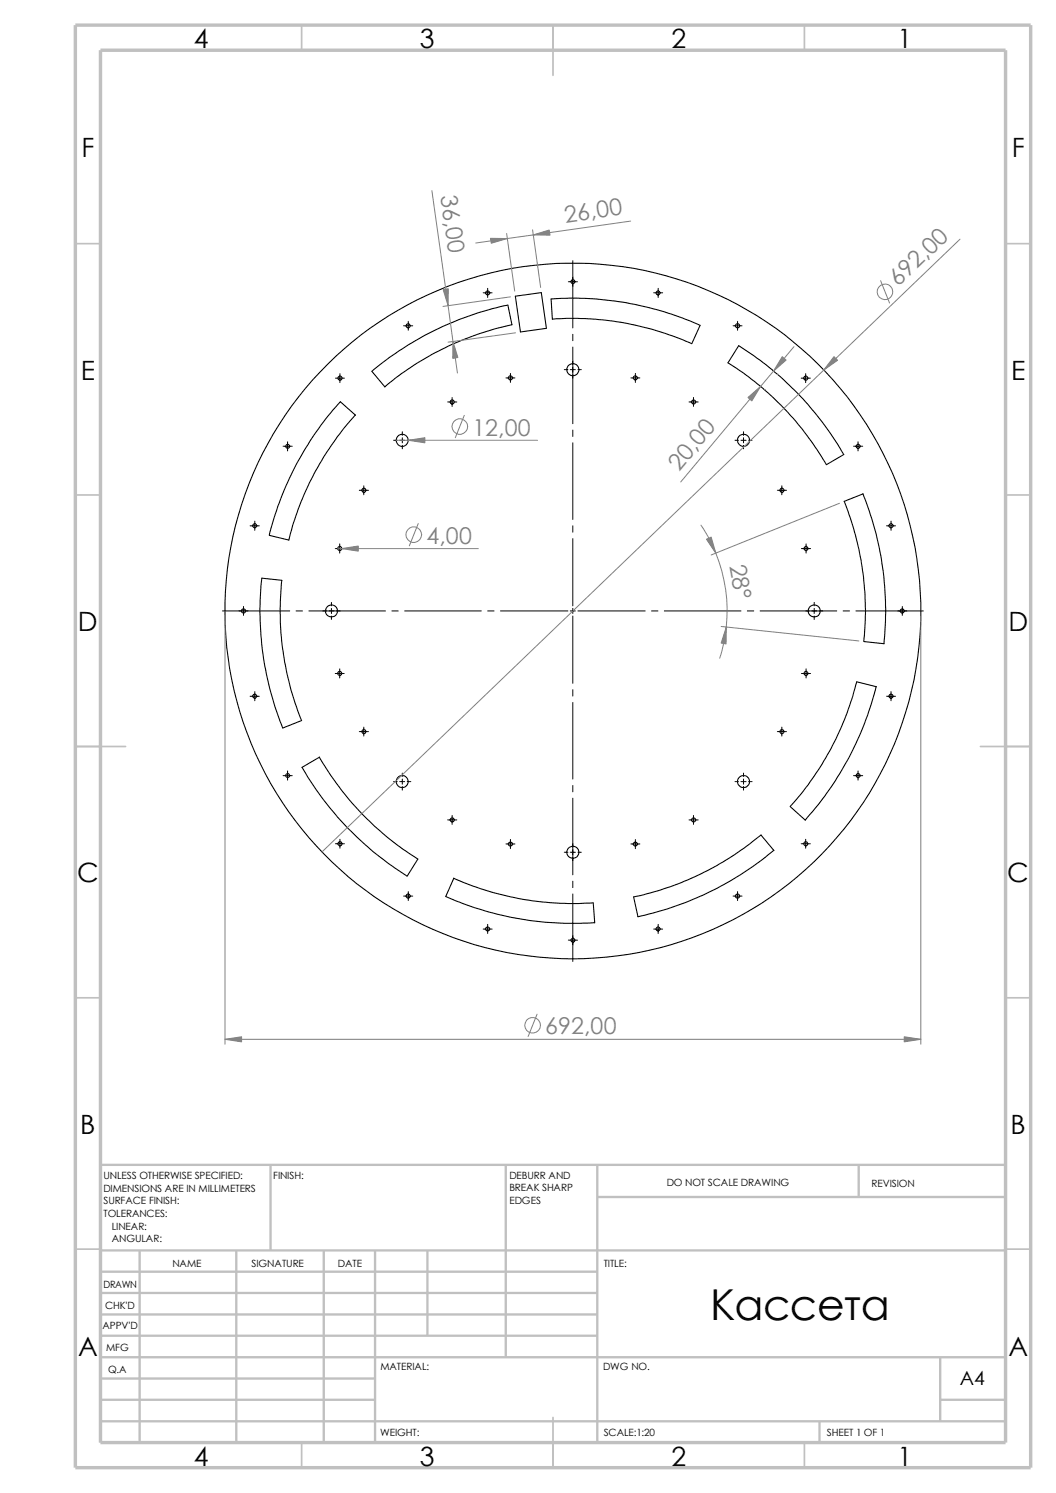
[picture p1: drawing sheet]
<svg xmlns="http://www.w3.org/2000/svg" width="210mm" height="297mm" viewBox="0 0 210 297" stroke-linecap="round" stroke-linejoin="round" font-family="sans-serif">
<g fill="none" stroke="#c0c0c0" stroke-width=".34">
<path d="M60 5v5M110 5v10M160 5v5M15 48.5h5M200 48.5h5M15 98.5h5M200 98.5h5M15 148.5h10M195 148.5h10M15 198.5h5M200 198.5h5M15 248.5h5"/>
<path d="M200 248.5h5M60 287v5M110 282v10M160 287v5"/>
</g>
<g fill="none" stroke="#c0c0c0" stroke-width=".47">
<path d="M53.8 231.7v17.1M100.6 231.7v38.3M118.8 238.1h81.2M118.8 231.7v55.3M170.8 231.7v6.4M200 231.7h-180v55.3M20 257.2h98.8M20 253h98.8M20 248.8h180M27.8 248.8v38.2M47 248.8v38.2M64.4 248.8v38.2"/>
<path d="M74.6 248.8v38.2M85 248.8v16.9M20 278.5h54.6M20 274.2h54.6M20 270h180M20 265.7h98.8M20 261.5h98.8M187 270v12.7M187 278.5h13M20 282.7h180M163 282.7v4.3"/>
</g>
<path d="M15 5h190v287h-190zM20 10h180v277h-180z" fill="none" stroke="#c0c0c0" stroke-width=".68" stroke-linecap="butt"/>
<g fill="none" stroke="#000" stroke-width=".21">
<path d="M102.5 58.9l5.2-.7 1 7.1-5.2 .7zM74 73.9a61.6 61.6 0 0 1 27-13.2l.8 3.9a58.6 58.6 0 0 0-25.3 12.4zM137.6 68.4l1.6-3.7a61.4 61.4 0 0 0-29.6-5.2l.3 4a57.2 57.2 0 0 1 27.6 4.9M146.9 68.7a62.1 62.1 0 0 1 20.9 21.7l-3.5 2.1M146.9 68.8l-2.1 3.4a58.8 58.8 0 0 1 19.5 20.2M70.7 82.5a57.2 57.2 0 0 0-13.3 24.9l-3.8-.9M70.7 82.6l-3-2.7a61 61 0 0 0-14.1 26.6M171.6 98.2a63.1 63.1 0 0 1 4.2 29.9l-4-.5M171.6 98.3l-3.7 1.4a59 59 0 0 1 3.9 27.9M174.2 136.6a62 62 0 0 1-14.1 26.6l-2.9-2.7M174.3 136.6l-3.9-1a57.5 57.5 0 0 1-13.3 24.8M56.3 144.8l3.7-1.5a58.4 58.4 0 0 1-4-27.9l-3.9-.4a62.3 62.3 0 0 0 4.1 29.8"/>
<path d="M63.5 150.6a58.1 58.1 0 0 0 19.6 20.3l-2.1 3.4M63.5 150.6l-3.4 2.1a61.8 61.8 0 0 0 20.8 21.6M90.2 174.7a58.2 58.2 0 0 0 27.8 4.9l.3 4M90.3 174.7l-1.7 3.7a62.9 62.9 0 0 0 29.6 5.2M153.9 169.2a63.1 63.1 0 0 1-27 13.2l-.9-3.9M153.9 169.2l-2.6-3.1a58.2 58.2 0 0 1-25.3 12.3"/>
<circle cx="97" cy="58.3" r=".4"/>
<circle cx="113.9" cy="56" r=".39"/>
<circle cx="130.9" cy="58.3" r=".39"/>
<circle cx="67.6" cy="75.2" r=".39"/>
<circle cx="81.2" cy="64.8" r=".39"/>
<circle cx="89.9" cy="80" r=".41"/>
<circle cx="101.5" cy="75.2" r=".4"/>
<circle cx="113.9" cy="73.5" r="1.2"/>
<circle cx="126.4" cy="75.2" r=".4"/>
<circle cx="137.9" cy="80" r=".39"/>
<circle cx="146.7" cy="64.8" r=".4"/>
<circle cx="160.3" cy="75.2" r=".39"/>
<circle cx="57.2" cy="88.8" r=".39"/>
<circle cx="72.4" cy="97.5" r=".41"/>
<circle cx="80" cy="87.6" r="1.2"/>
<circle cx="147.9" cy="87.6" r="1.21"/>
<circle cx="155.5" cy="97.5" r=".41"/>
<circle cx="170.7" cy="88.8" r=".39"/>
<circle cx="50.7" cy="104.6" r=".39"/>
<circle cx="67.6" cy="109.1" r=".4"/>
<circle cx="160.3" cy="109.1" r=".39"/>
<circle cx="177.2" cy="104.6" r=".4"/>
<circle cx="48.4" cy="121.5" r=".4"/>
<circle cx="50.7" cy="138.5" r=".39"/>
<circle cx="65.9" cy="121.5" r="1.19"/>
<circle cx="67.6" cy="134" r=".4"/>
<circle cx="113.9" cy="121.5" r="69.2"/>
<circle cx="160.3" cy="134" r=".39"/>
<circle cx="161.9" cy="121.5" r="1.2"/>
<circle cx="177.2" cy="138.5" r=".4"/>
<circle cx="179.4" cy="121.5" r=".39"/>
<circle cx="57.2" cy="154.3" r=".39"/>
<circle cx="72.4" cy="145.5" r=".39"/>
<circle cx="80" cy="155.5" r="1.19"/>
<circle cx="147.9" cy="155.5" r="1.2"/>
<circle cx="155.5" cy="145.5" r=".39"/>
<circle cx="170.7" cy="154.3" r=".39"/>
<circle cx="67.6" cy="167.9" r=".41"/>
<circle cx="81.2" cy="178.3" r=".39"/>
<circle cx="89.9" cy="163.1" r=".39"/>
<circle cx="101.5" cy="167.9" r=".4"/>
<circle cx="113.9" cy="169.5" r="1.2"/>
<circle cx="126.4" cy="167.9" r=".4"/>
<circle cx="137.9" cy="163.1" r=".39"/>
<circle cx="146.7" cy="178.2" r=".4"/>
<circle cx="160.2" cy="167.9" r=".41"/>
<circle cx="97" cy="184.8" r=".4"/>
<circle cx="113.9" cy="187.1" r=".39"/>
<circle cx="130.9" cy="184.8" r=".39"/>
</g>
<g fill="none" stroke="#000" stroke-width=".2">
<path d="M96.1 58.3h1.8M97 57.4v1.8M113 56h1.9M113.9 51.9v13.3M130 58.3h1.8M130.9 57.4v1.8M66.7 75.2h1.8M67.6 74.3v1.8M80.3 64.8h1.8M81.2 63.9v1.8M89 80h1.8M89.9 79.1v1.8"/>
<path d="M100.6 75.2h1.8M101.5 74.3v1.8M112.2 73.5h.7M113.4 73.5h1M113.9 66.5v1.3M113.9 69v15.3M114.9 73.5h.7M125.5 75.2h1.8M126.4 74.3v1.8M137 80h1.9M137.9 79.1v1.8M145.8 64.8h1.8"/>
<path d="M146.7 63.9v1.8M159.3 75.2h1.9M160.2 74.3v1.8M56.3 88.8h1.8M57.2 87.9v1.8M71.5 97.5h1.8M72.3 96.6v1.8M78.3 87.6h.7M79.5 87.6h1M80 85.9v.7M80 87.1v1M80 88.6v.7"/>
<path d="M81 87.6h.7M113.9 85.6v1.2M113.9 88.1v15.2M146.2 87.6h.7M147.4 87.6h1M147.9 85.9v.7M147.9 87.1v1M147.9 88.6v.7M148.9 87.6h.7M154.6 97.5h1.8M155.5 96.6v1.8M169.8 88.8h1.8"/>
<path d="M170.6 87.9v1.8M49.7 104.6h1.9M50.7 103.7v1.8M65.9 119.8v.7M66.7 109.1h1.8M67.6 108.2v1.8M113.9 104.6v1.3M113.9 107.1v13.4M159.4 109.1h1.8M160.3 108.2v1.8M161.9 119.8v.7M176.3 104.6h1.8"/>
<path d="M177.2 103.7v1.8M44.2 121.5h13.4M48.4 120.6v1.8M49.7 138.5h1.9M50.7 137.6v1.8M58.9 121.5h1.3M61.4 121.5h15.3M65.9 121v1M65.9 122.6v.6M66.7 134h1.8M67.6 133.1v1.8M77.9 121.5h1.3"/>
<path d="M80.5 121.5h15.2M97 121.5h1.3M99.5 121.5h13.4M113.4 121.5h1M113.9 121v1M113.9 122.6v13.3M113.9 137.2v1.3M113.9 139.7v15.3M114.9 121.5h13.4M129.6 121.5h1.3M132.1 121.5h15.3M148.6 121.5h1.3"/>
<path d="M151.2 121.5h15.2M159.4 134h1.8M160.3 133.1v1.8M161.9 121v1M161.9 122.6v.6M167.7 121.5h1.3M170.2 121.5h13.4M176.3 138.5h1.8M177.2 137.6v1.8M179.5 120.6v1.8M56.3 154.3h1.8M57.2 153.4v1.8"/>
<path d="M71.5 145.5h1.8M72.3 144.7v1.7M78.3 155.5h.7M79.5 155.5h1M80 153.8v.7M80 155v1M80 156.5v.7M81 155.5h.7M113.9 156.3v1.2M113.9 158.8v15.2M146.2 155.5h.7M147.4 155.5h1"/>
<path d="M147.9 153.8v.7M147.9 155v1M147.9 156.5v.7M148.9 155.5h.7M154.6 145.5h1.8M155.5 144.7v1.7M169.8 154.3h1.8M170.6 153.4v1.8M66.7 167.9h1.8M67.6 167v1.7M80.3 178.3h1.8M81.2 177.4v1.8"/>
<path d="M89 163.1h1.8M89.9 162.2v1.8M100.6 167.9h1.8M101.5 167v1.8M112.2 169.5h.7M113.4 169.5h1M113.9 175.3v1.3M113.9 177.8v13.5M114.9 169.5h.7M125.5 167.9h1.8M126.4 167v1.8M137 163.1h1.9"/>
<path d="M137.9 162.2v1.8M145.8 178.3h1.8M146.7 177.4v1.8M159.3 167.9h1.9M160.2 167v1.7M96.1 184.8h1.8M97 183.9v1.8M113 187h1.9M130 184.8h1.8M130.9 183.9v1.8"/>
</g>
<g fill="none" stroke="#808080" stroke-width=".2">
<path d="M85.9 37.9l5.1 36.3M100.8 46.4l1.6 11.5M101.5 59.1l-13.4 1.9M105.9 45.7l1.6 11.5M125.4 44l-30.8 4.3M175.1 55.8l1.8 4.5M190.9 47.6l-126.9 121.9M102.5 66.2l-13.4 1.9M152 77.5h.1M154.6 74.5h.1M157.9 69l-22.5 26.9M78.8 87.6h28.1"/>
<path d="M92.3 82.6l-1.7 4.5M67.2 109.1h27.9M83.2 104.1l-1.8 4.5M139.4 104.5a30.5 30.5 0 0 1 3.7 26.4M167 100.1l-25.6 10.3M44.7 122.6v85.1M143.4 124.6l27.4 2.9M183.1 122.6v85.1M44.7 206.8h138.4M106.8 201.8l-1.8 4.4"/>
<circle cx="176" cy="58.1" r="1.56"/>
<circle cx="91.5" cy="84.9" r="1.55"/>
<circle cx="82.3" cy="106.4" r="1.56"/>
<circle cx="105.9" cy="204" r="1.56"/>
</g>
<g fill="#808080" stroke="#808080" stroke-width=".2">
<path d="M144.4 124.8v3.3l-1-.2z"/>
<path d="M140.5 107.3l.9-.5 1 3.3z"/>
<path d="M90.1 67.9l1 3.2-1.1 .2z"/>
<path d="M97.5 47.4l3.4 .1-3.2 .9z"/>
<path d="M81.2 87.6l3.3-.5v1z"/>
<path d="M88.1 57.6l1.1-.2-.1 3.4z"/>
<path d="M106 46.7l3.2-.9 .2 1z"/>
<path d="M155.6 71l.7 .6-2.5 2.2z"/>
<path d="M165.9 71l.7 .7-2.8 1.9z"/>
<path d="M67.9 109.1l3.3-.5v1z"/>
<path d="M148.8 79.1l2.5-2.2-1.8 2.9z"/>
<path d="M44.7 206.8l3.3-.6v1.1z"/>
<path d="M179.8 206.2l3.3 .6-3.3 .5z"/>
</g>
<text font-size="8.5" x="141.3" y="262.6">Кассета</text>
<g font-size="5.3">
<text x="38.5" y="9.6">4</text>
<text x="83.5" y="9.6">3</text>
<text x="133.5" y="9.6">2</text>
<text x="178.5" y="9.6">1</text>
<text x="16.2" y="31.3">F</text>
<text x="201.2" y="31.3">F</text>
<text x="16" y="75.6">E</text>
<text x="201.1" y="75.6">E</text>
<text x="15.5" y="125.6">D</text>
<text x="200.6" y="125.6">D</text>
<text x="15.3" y="175.6">C</text>
<text x="200.3" y="175.6">C</text>
<text x="16" y="225.6">B</text>
<text x="201" y="225.6">B</text>
<text x="15.5" y="269.8">A</text>
<text x="200.5" y="269.8">A</text>
<text x="38.5" y="291.6">4</text>
<text x="83.5" y="291.6">3</text>
<text x="133.5" y="291.6">2</text>
<text x="178.5" y="291.6">1</text>
</g>
<g font-size="4.6" fill="#808080">
<text x="87.6" y="39" transform="rotate(82 87.6 39)">36,0</text>
<text x="112.4" y="44.3" transform="rotate(-8 112.4 44.3)">26,00</text>
<text x="178.6" y="57.2" transform="rotate(-44 178.6 57.2)">692,00</text>
<text x="93.9" y="86.7">12,00</text>
<text x="135.1" y="93.9" transform="rotate(-50 135.1 93.9)">20,0</text>
<text x="84.8" y="108.2">4,00</text>
<text x="145.1" y="112.5" transform="rotate(80 145.1 112.5)">28°</text>
<text x="108.4" y="205.7">692,00</text>
</g>
<text font-size="3.9" x="190.9" y="275.5">A4</text>
<g font-size="2">
<text x="20.6" y="234.6">UNLESS OTHERWISE SPECIFIED:</text>
<text x="20.6" y="237.1">DIMENSIONS ARE IN MILLIMETERS</text>
<text x="20.6" y="239.6">SURFACE FINISH:</text>
<text x="54.4" y="234.6">FINISH:</text>
<text x="101.3" y="239.5">EDGES</text>
<text x="101.3" y="234.5">DEBURR AND</text>
<text x="101.3" y="237">BREAK SHARP</text>
<text x="132.6" y="236">DO NOT SCALE DRAWING</text>
<text x="173.3" y="236.2">REVISION</text>
<text x="20.6" y="242.1">TOLERANCES:</text>
<text x="22.2" y="244.6">LINEAR:</text>
<text x="22.2" y="247.1">ANGULAR:</text>
<text x="50" y="252">SIGNATURE</text>
<text x="67.2" y="252">DATE</text>
<text x="120.1" y="252">TITLE:</text>
<text x="20.6" y="256.2">DRAWN</text>
<text x="34.3" y="252.1">NAME</text>
<text x="20.9" y="260.4">CHK'D</text>
<text x="20.4" y="264.5">APPV'D</text>
<text x="21.1" y="268.8">MFG</text>
<text x="21.5" y="273.1">Q.A</text>
<text x="75.6" y="272.5">MATERIAL:</text>
<text x="119.9" y="272.5">DWG NO.</text>
<text x="75.6" y="285.6">WEIGHT:</text>
<text x="120.1" y="285.6">SCALE:1:20</text>
<text x="164.5" y="285.6">SHEET 1 OF 1</text>
</g>
</svg>
